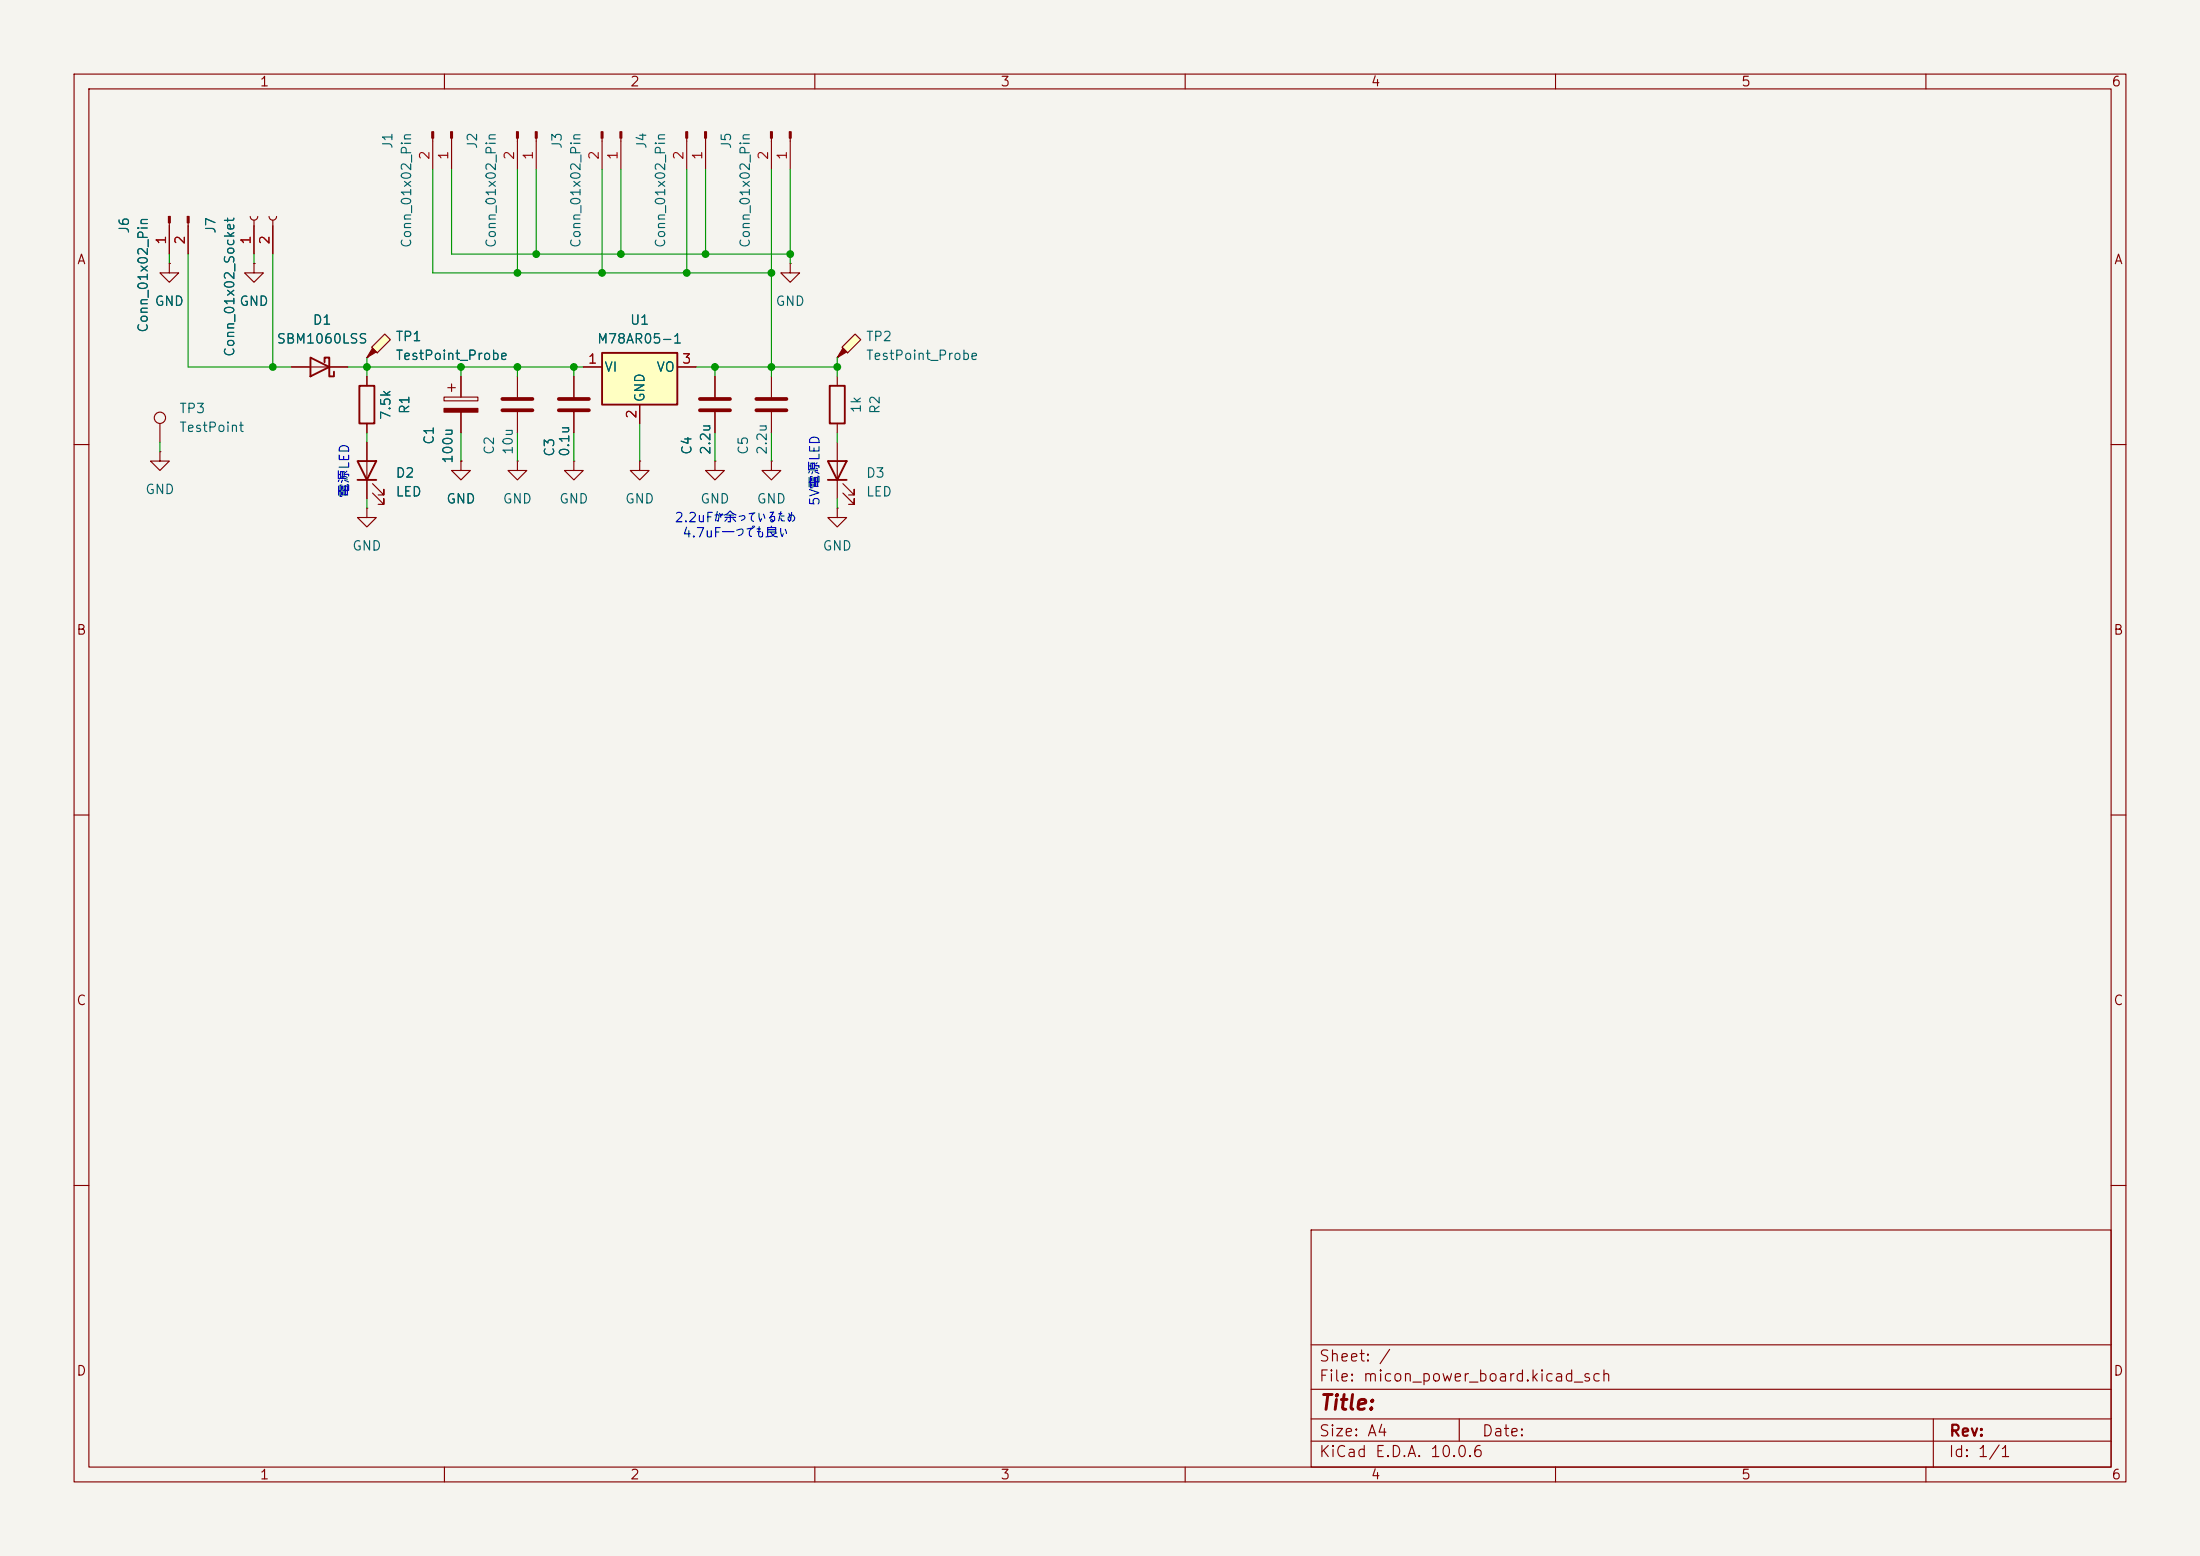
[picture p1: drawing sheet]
<svg xmlns="http://www.w3.org/2000/svg" width="297mm" height="210mm" viewBox="0 0 297 210" stroke-linecap="round" stroke-linejoin="round" font-family="sans-serif">
<path d="M0 0h297v210h-297z" fill="#f5f4ef" stroke="#f5f4ef" stroke-width=".14"/>
<g fill="none" stroke="#840000" stroke-width=".15">
<path d="M10 10h277v190h-277zM12 12h273v186h-273zM60 10v2M110 10v2M160 10v2M210 10v2M260 10v2M10 60h2M285 60h2M10 110h2M285 110h2M10 160h2"/>
<path d="M177 166h108v32h-108zM285 160h2M60 198v2M110 198v2M160 198v2M177 194.5h108M177 191.5h108M177 187.5h108M177 181.5h108M197 191.5v3M210 198v2M260 198v2"/>
<path d="M261 191.5v6.5"/>
</g>
<path d="M50.2 46.9l1.7-1.8 .8 .7-1.8 1.8z" fill="#ffffc2"/>
<g fill="#840000" stroke="#840000" stroke-width=".15">
<path d="M50.3 47l.5 .5-1.3 .8z"/>
<path d="M22.7 29.2h.3v.9h-.3z"/>
<path d="M25.3 29.2h.2v.9h-.2z"/>
<path d="M60.8 17.8h.3v.8h-.3z"/>
<path d="M58.3 17.8h.2v.8h-.2z"/>
<path d="M59.9 55.1h4.6v.5h-4.6z"/>
<path d="M72.3 17.8h.2v.8h-.2z"/>
<path d="M69.7 17.8h.3v.8h-.3z"/>
<path d="M83.7 17.8h.2v.8h-.2z"/>
<path d="M81.2 17.8h.2v.8h-.2z"/>
<path d="M106.6 17.8h.2v.8h-.2z"/>
<path d="M104 17.8h.3v.8h-.3z"/>
<path d="M95.1 17.8h.3v.8h-.3z"/>
<path d="M92.6 17.8h.2v.8h-.2z"/>
</g>
<g fill="none" stroke="#840000" stroke-width=".15">
<path d="M58.4 18.6v4.3M61 18.6v4.3M69.8 18.6v4.3M72.4 18.6v4.3M81.3 18.6v4.3M83.8 18.6v4.3M92.7 18.6v4.3M95.2 18.6v4.3M104.1 18.6v4.3M106.7 18.6v4.3M22.9 35.6v1.2h1.2l-1.2 1.3-1.3-1.3h1.3M22.9 35.6h.1"/>
<path d="M22.9 30.1v4.2M25.4 30.1v4.2M33.8 29.2a.51 .51 0 0 0 .5 .5 .51 .51 0 0 0 .5-.5M34.3 35.6v1.2h1.3l-1.3 1.3-1.3-1.3h1.3M34.3 35.6h.1M34.3 29.7v4.6M36.3 29.2a.51 .51 0 0 0 .5 .5 .51 .51 0 0 0 .5-.5M36.8 29.7v4.6M21.6 57.2v2.5M39.4 49.5h7.6M49.5 48.3h.1M49.5 50.8v1.3"/>
<path d="M49.5 57.2v1.2M49.5 59.7v7.6M50.2 46.9l1.7-1.8 .8 .7-1.8 1.8zM59.9 53.6h4.6v.5h-4.6zM60.5 52.3h1M61 51.8v1M62.2 50.8v2.8M62.2 55.6v2.8M69.8 50.8v2.8M69.8 55.6v2.8M77.5 50.8v2.8M77.5 55.6v2.8"/>
<path d="M96.5 50.8v2.8M96.5 55.6v2.8M104.1 50.8v2.8M104.1 55.6v2.8M113 50.8v1.3M113 57.2v1.2M113 59.7v7.6M21.6 61v1.2h1.3l-1.3 1.3-1.3-1.3h1.3M21.6 61h.1M49.5 68.6v1.3h1.3l-1.3 1.2-1.2-1.2h1.2M49.5 68.6h.1M50.3 66.5l1.5 1.6v-.8v.8h-.7"/>
<path d="M50.3 65.3l1.5 1.5v-.8v.8h-.7M62.2 62.2v1.3h1.3l-1.3 1.3-1.2-1.3h1.2M62.2 62.2h.1M69.8 62.2v1.3h1.3l-1.3 1.3-1.2-1.3h1.2M69.8 62.2h.1M77.5 62.2v1.3h1.2l-1.2 1.3-1.3-1.3h1.3M77.5 62.2h.1M96.5 62.2v1.3h1.3l-1.3 1.3-1.3-1.3h1.3M96.5 62.2h.1M104.1 62.2v1.3h1.3l-1.3 1.3-1.2-1.3h1.2M104.1 62.2h.1M113 68.6v1.3h1.3l-1.3 1.2-1.2-1.2h1.2"/>
<path d="M113 68.6h.1M113.8 66.5l1.5 1.6v-.8v.8h-.7M113.8 65.3l1.5 1.5v-.8v.8h-.7"/>
<circle cx="21.6" cy="56.4" r=".76"/>
</g>
<path d="M41.9 48.3l2.5 1.2-2.5 1.3zM43.8 48.9v-.6h.6v2.5h.7v-.6M48.5 52.1h2v5.1h-2zM112 52.1h2v5.1h-2zM48.3 62.2h2.5l-1.3 2.6zM48.3 64.8h2.5M111.8 62.2h2.5l-1.3 2.6zM111.8 64.8h2.5" fill="none" stroke="#840000" stroke-width=".25"/>
<path d="M67.8 53.8h4.1M67.8 55.4h4.1M75.4 53.8h4.1M75.4 55.4h4.1M94.5 53.8h4.1M94.5 55.4h4.1M102.1 53.8h4.1M102.1 55.4h4.1" fill="none" stroke="#840000" stroke-width=".51"/>
<path d="M113.7 46.9l1.7-1.8 .8 .7-1.8 1.8z" fill="#ffffc2"/>
<path d="M113.8 47l.5 .5-1.3 .8z" fill="#840000" stroke="#840000" stroke-width=".15"/>
<path d="M106.7 35.6v1.2h1.2l-1.2 1.3-1.3-1.3h1.3M106.7 35.6h.1M113 48.3h.1M113.7 46.9l1.7-1.8 .8 .7-1.8 1.8zM86.4 62.2v1.3h1.2l-1.2 1.3-1.3-1.3h1.3M86.4 62.2h.1" fill="none" stroke="#840000" stroke-width=".15"/>
<path d="M81.3 47.6h10.1v7h-10.1z" fill="#ffffc2"/>
<path d="M81.3 47.6h10.1v7h-10.1z" fill="none" stroke="#840000" stroke-width=".25"/>
<g fill="none" stroke="#840000" stroke-width=".15">
<path d="M22.9 35.6h.1M22.9 30.5v3.8M25.4 30.5v3.8M34.3 35.6h.1M34.3 30.5v3.8M36.8 30.5v3.8M39.4 49.5h2.5M44.4 49.5h2.6M49.5 48.3h.1M49.5 50.8v1.3M49.5 57.2v1.2M49.5 59.7v2.5"/>
<path d="M62.2 50.8v2.8M62.2 55.6v2.8M77.5 50.8v2.8M77.5 55.6v2.8M78.7 49.5h2.6M86.4 54.6v2.6M91.4 49.5h2.6M96.5 50.8v2.8M96.5 55.6v2.8M49.5 64.8v2.5M62.2 62.2h.1"/>
</g>
<g fill="none" stroke="#009600" stroke-width=".15">
<path d="M22.9 34.3v1.3M25.4 34.3v15.2h14M34.3 34.3v1.3M36.8 34.3v15.2M58.4 22.9v13.9h45.7M61 22.9v11.4h45.7M69.8 22.9v13.9M72.4 22.9v11.4M81.3 22.9v13.9M83.8 22.9v11.4M92.7 22.9v13.9M95.2 22.9v11.4"/>
<path d="M104.1 22.9v27.9M106.7 22.9v12.7M21.6 59.7v1.3M47 49.5h31.7M49.5 48.3v2.5M49.5 58.4v1.3M62.2 49.5v1.3M62.2 58.4v3.8M69.8 49.5v1.3M69.8 58.4v3.8M77.5 49.5v1.3M77.5 58.4v3.8"/>
<path d="M86.4 57.2v5M94 49.5h19M96.5 49.5v1.3M96.5 58.4v3.8M104.1 58.4v3.8M113 48.3v2.5M113 58.4v1.3M49.5 67.3v1.3M113 67.3v1.3"/>
</g>
<g fill="#009600" stroke="#009600" stroke-width=".14">
<circle cx="104.1" cy="49.5" r=".46"/>
<circle cx="113" cy="49.5" r=".46"/>
<circle cx="104.1" cy="36.8" r=".46"/>
<circle cx="95.2" cy="34.3" r=".46"/>
<circle cx="106.7" cy="34.3" r=".46"/>
<circle cx="92.7" cy="36.8" r=".46"/>
<circle cx="83.8" cy="34.3" r=".46"/>
<circle cx="96.5" cy="49.5" r=".46"/>
<circle cx="49.5" cy="49.5" r=".46"/>
<circle cx="36.8" cy="49.5" r=".46"/>
<circle cx="62.2" cy="49.5" r=".46"/>
<circle cx="81.3" cy="36.8" r=".46"/>
<circle cx="77.5" cy="49.5" r=".46"/>
<circle cx="72.4" cy="34.3" r=".46"/>
<circle cx="69.8" cy="36.8" r=".46"/>
<circle cx="69.8" cy="49.5" r=".46"/>
</g>
<text font-size="2" fill="#840000" x="178" y="190.8">Title:</text>
<g font-size="1.5" fill="#840000">
<text x="178" y="184.1">Sheet: /</text>
<text x="178" y="186.8">File: micon_power_board.kicad_sch</text>
<text x="178" y="197">KiCad E.D.A. 10.0.6</text>
<text x="178" y="194.2">Size: A4</text>
<text x="200" y="194.2">Date:</text>
<text x="263" y="197">Id: 1/1</text>
<text x="263" y="194.2">Rev:</text>
</g>
<g font-size="1.3" fill="#840000">
<text x="35" y="12">1</text>
<text x="85" y="12">2</text>
<text x="135" y="12">3</text>
<text x="185" y="12">4</text>
<text x="235" y="12">5</text>
<text x="285" y="12">6</text>
<text x="10.3" y="36">A</text>
<text x="285.3" y="36">A</text>
<text x="10.2" y="86">B</text>
<text x="285.2" y="86">B</text>
<text x="10.2" y="136">C</text>
<text x="285.2" y="136">C</text>
<text x="10.2" y="186">D</text>
<text x="285.2" y="186">D</text>
<text x="35" y="200">1</text>
<text x="85" y="200">2</text>
<text x="135" y="200">3</text>
<text x="185" y="200">4</text>
<text x="235" y="200">5</text>
<text x="285" y="200">6</text>
</g>
<g font-size="1.3" fill="#006464">
<text x="53.3" y="20.2" transform="rotate(-90 53.3 20.2)">J1</text>
<text x="64.7" y="20.2" transform="rotate(-90 64.7 20.2)">J2</text>
<text x="76.1" y="20.2" transform="rotate(-90 76.1 20.2)">J3</text>
<text x="87.6" y="20.2" transform="rotate(-90 87.6 20.2)">J4</text>
<text x="99" y="20.2" transform="rotate(-90 99 20.2)">J5</text>
<text x="17.7" y="31.6" transform="rotate(-90 17.7 31.6)">J6</text>
<text x="29.4" y="31.6" transform="rotate(-90 29.4 31.6)">J7</text>
<text x="55.8" y="33.6" transform="rotate(-90 55.8 33.6)">Conn_01x02_Pin</text>
<text x="67.3" y="33.6" transform="rotate(-90 67.3 33.6)">Conn_01x02_Pin</text>
<text x="78.7" y="33.6" transform="rotate(-90 78.7 33.6)">Conn_01x02_Pin</text>
<text x="90.1" y="33.6" transform="rotate(-90 90.1 33.6)">Conn_01x02_Pin</text>
<text x="101.5" y="33.6" transform="rotate(-90 101.5 33.6)">Conn_01x02_Pin</text>
<text x="20.8" y="41.6">GND</text>
<text x="32.2" y="41.6">GND</text>
<text x="104.6" y="41.6">GND</text>
<text x="20.3" y="45" transform="rotate(-90 20.3 45)">Conn_01x02_Pin</text>
<text x="37.3" y="46.7">SBM1060LSS</text>
<text x="42.1" y="44.1">D1</text>
<text x="53.3" y="46.4">TP1</text>
<text x="80.5" y="46.7">M78AR05-1</text>
<text x="85" y="44.1">U1</text>
<text x="116.8" y="46.4">TP2</text>
<text x="32" y="48.3" transform="rotate(-90 32 48.3)">Conn_01x02_Socket</text>
<text x="53.3" y="48.9">TestPoint_Probe</text>
<text x="81.5" y="50.5">VI</text>
<text x="88.5" y="50.5">VO</text>
<text x="116.8" y="48.9">TestPoint_Probe</text>
<text x="24.1" y="56.1">TP3</text>
<text x="24.1" y="58.6">TestPoint</text>
<text x="53" y="56.8" transform="rotate(-90 53 56.8)">7.5k</text>
<text x="55.6" y="56" transform="rotate(-90 55.6 56)">R1</text>
<text x="87.3" y="54.4" transform="rotate(-90 87.3 54.4)">GND</text>
<text x="116.5" y="55.9" transform="rotate(-90 116.5 55.9)">1k</text>
<text x="119.1" y="56" transform="rotate(-90 119.1 56)">R2</text>
<text x="53.3" y="64.8">D2</text>
<text x="58.9" y="60.1" transform="rotate(-90 58.9 60.1)">C1</text>
<text x="61.4" y="62.7" transform="rotate(-90 61.4 62.7)">100u</text>
<text x="67" y="61.5" transform="rotate(-90 67 61.5)">C2</text>
<text x="69.5" y="61.5" transform="rotate(-90 69.5 61.5)">10u</text>
<text x="75.1" y="61.7" transform="rotate(-90 75.1 61.7)">C3</text>
<text x="77.2" y="61.7" transform="rotate(-90 77.2 61.7)">0.1u</text>
<text x="93.7" y="61.5" transform="rotate(-90 93.7 61.5)">C4</text>
<text x="96.2" y="61.5" transform="rotate(-90 96.2 61.5)">2.2u</text>
<text x="101.3" y="61.5" transform="rotate(-90 101.3 61.5)">C5</text>
<text x="103.8" y="61.5" transform="rotate(-90 103.8 61.5)">2.2u</text>
<text x="116.8" y="64.8">D3</text>
<text x="19.5" y="67">GND</text>
<text x="53.3" y="67.3">LED</text>
<text x="60.2" y="68.3">GND</text>
<text x="67.8" y="68.3">GND</text>
<text x="75.4" y="68.3">GND</text>
<text x="84.3" y="68.3">GND</text>
<text x="94.5" y="68.3">GND</text>
<text x="102.1" y="68.3">GND</text>
<text x="116.8" y="67.3">LED</text>
<text x="47.5" y="74.6">GND</text>
<text x="111" y="74.6">GND</text>
</g>
<g font-size="1.3" fill="#a90000">
<text x="58.3" y="21.7" transform="rotate(-90 58.3 21.7)">2</text>
<text x="60.8" y="21.7" transform="rotate(-90 60.8 21.7)">1</text>
<text x="69.7" y="21.7" transform="rotate(-90 69.7 21.7)">2</text>
<text x="72.3" y="21.7" transform="rotate(-90 72.3 21.7)">1</text>
<text x="81.1" y="21.7" transform="rotate(-90 81.1 21.7)">2</text>
<text x="83.7" y="21.7" transform="rotate(-90 83.7 21.7)">1</text>
<text x="92.6" y="21.7" transform="rotate(-90 92.6 21.7)">2</text>
<text x="95.1" y="21.7" transform="rotate(-90 95.1 21.7)">1</text>
<text x="104" y="21.7" transform="rotate(-90 104 21.7)">2</text>
<text x="106.5" y="21.7" transform="rotate(-90 106.5 21.7)">1</text>
<text x="22.7" y="33.1" transform="rotate(-90 22.7 33.1)">1</text>
<text x="25.3" y="33.1" transform="rotate(-90 25.3 33.1)">2</text>
<text x="34.2" y="33.1" transform="rotate(-90 34.2 33.1)">1</text>
<text x="36.7" y="33.1" transform="rotate(-90 36.7 33.1)">2</text>
<text x="79.3" y="49.4">1</text>
<text x="92" y="49.4">3</text>
<text x="86.2" y="56.6" transform="rotate(-90 86.2 56.6)">2</text>
</g>
<g font-size="1.3" fill="#0000c2">
<text x="47.4" y="67.2" transform="rotate(-90 47.4 67.2)">電源LED</text>
<text x="91" y="70.8">2.2uFが余っているため</text>
<text x="110.9" y="68.4" transform="rotate(-90 110.9 68.4)">5V電源LED</text>
<text x="92" y="72.9">4.7uF一つでも良い</text>
</g>
</svg>
